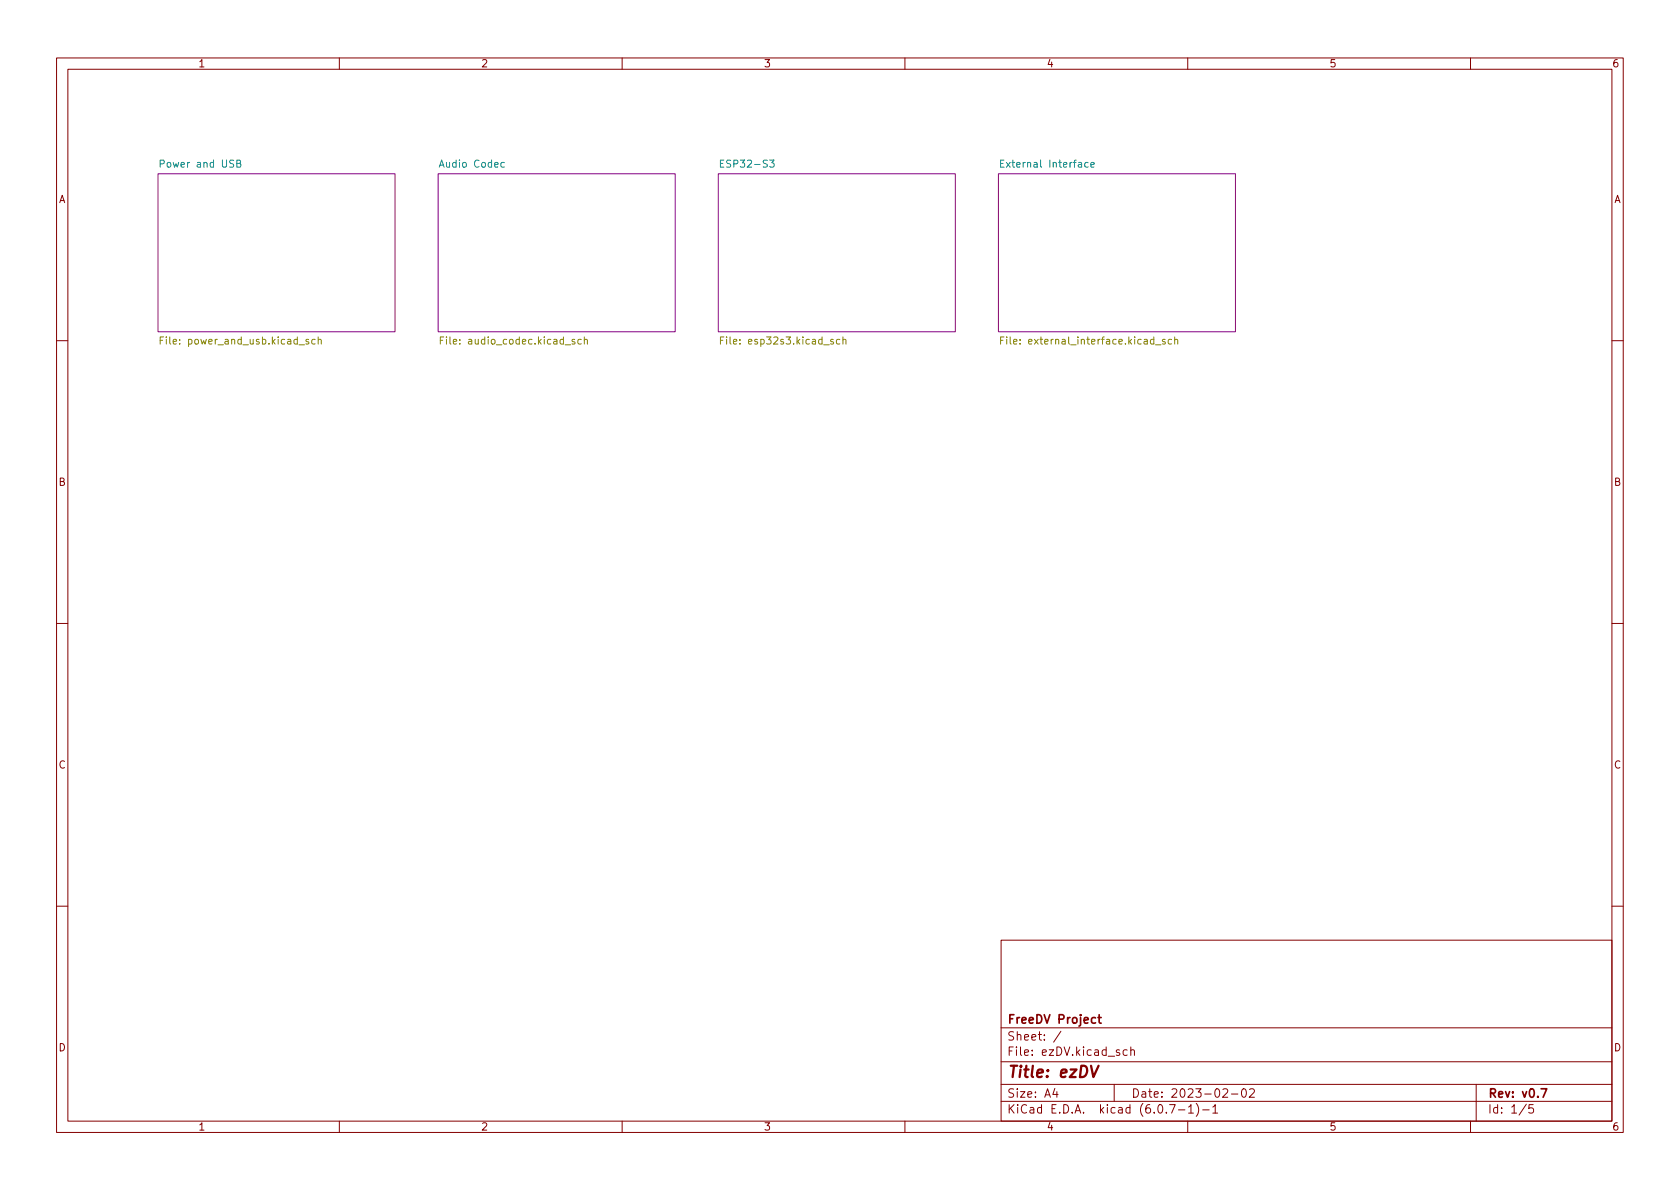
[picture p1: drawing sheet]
<svg xmlns="http://www.w3.org/2000/svg" width="297mm" height="210mm" viewBox="0 0 297 210" stroke-linecap="round" stroke-linejoin="round" font-family="sans-serif">
<g fill="none" stroke="#840000" stroke-width=".18">
<path d="M10 10.2h277v190.1h-277zM12 12.2h273v186.1h-273zM60 10.2v2M110 10.2v2M160 10.2v2M210 10.2v2M260 10.2v2M10 60.2h2M285 60.2h2M10 110.2h2M285 110.2h2M10 160.2h2"/>
<path d="M177 166.3h108v32h-108zM285 160.2h2M60 198.3v2M110 198.3v2M160 198.3v2M177 194.8h108M177 191.8h108M177 187.8h108M177 181.8h108M186.5 192.5l-.4 1h1M186.9 193v1M187.6 182.4l-1.3 1.9"/>
<path d="M197 191.8v3M199.3 185.7l-.4-.1-.3 .3v.4l.1 .3h.6M199.9 185.8l.2-.2 .4 .1 .1 .9M199.9 185.1v1.5M206.8 195.3h1l-.7 1.5M208.4 196.3h1.1M210 198.3v2M210.1 195.8l.5-.5v1.5M210.1 196.8h.9M211.5 195.1a1.72 1.72 0 0 1 0 2.3M212.6 196.3h1.2M214.4 195.8l.5-.5v1.5"/>
<path d="M214.4 196.8h.9M216.2 192.7l.6-.2 .2 .2 .1 .3-1 1h1M217.7 193.5h1.2M219.7 192.6l.2-.1a.81 .81 0 0 1 .5 .7 .81 .81 0 0 1-.3 .8h-.1a.81 .81 0 0 1-.6-.6 .81 .81 0 0 1 .3-.8zM220.9 192.7l.6-.2 .2 .2 .1 .3-.9 1h.9M260 198.3v2M261 191.8v6.5M269.9 195.3l-1.3 1.9M271.1 195.3h-.7l-.1 .7 .2-.1 .5 .1 .2 .2-.1 .5-.2 .1-.6-.1"/>
</g>
<path d="M194.1 179.9h.6M194.3 179.4v1.3l.4 .2M193.7 180l-.4-.1-.3 .3v.4l.1 .3h.6M272.5 192.5h1l-.7 1.5" fill="none" stroke="#840000" stroke-width=".3"/>
<path d="M192.9 188.5l.4 2 .9-2" fill="none" stroke="#840000" stroke-width=".4"/>
<g fill="#fff" stroke="#fff" stroke-width=".18">
<path d="M77.5 30.7h41.9v28h-41.9z"/>
<path d="M176.5 30.7h41.9v28h-41.9z"/>
<path d="M127 30.7h41.9v28h-41.9z"/>
<path d="M27.9 30.7h41.9v28h-41.9z"/>
</g>
<path d="M27.9 30.7h41.9v28h-41.9zM77.5 30.7h41.9v28h-41.9zM127 30.7h41.9v28h-41.9zM176.5 30.7h41.9v28h-41.9z" fill="none" stroke="#840084" stroke-width=".18"/>
<path d="M28.3 29l.6-.1 .1-.2v-.3l-.7-.1v1.3M41.9 28.9l.5-.1 .1-.1v-.3l-.6-.1v1.3h.5l.1-.2 .1-.3-.3-.2M89.2 28.8l-.4-.1-.2 .3 .1 .5h.5M127.4 28.9h.4M128 28.3h-.6v1.3h.6M136.1 28.3h.8l-.4 .5 .3 .1v.5l-.2 .2-.5-.2M176.9 28.9h.4M177.5 28.3h-.6v1.3h.6M192.4 28.8l-.4-.1-.2 .3 .1 .5h.5M192.9 29.1l.6-.1-.1-.2-.3-.1-.2 .2v.6h.5" fill="none" stroke="#008484" stroke-width=".18"/>
<g fill="none" stroke="#848400" stroke-width=".18">
<path d="M28.9 59.6h-.6v1.2M56.3 59.6v1.2M78.5 59.6h-.6v1.2M103.3 59.6v1.2M128 59.6h-.6v1.2M149 59.6v1.2M177.5 59.6h-.6v1.2M178 59.6v.1M207.7 59.6v1.2M28.3 60.2h.4M54.6 60.1l-.3-.1-.2 .2v.2l.5 .1v.3h-.5M55.7 60.1l-.3-.1-.3 .2 .1 .6h.5"/>
<path d="M56.3 60.1l.1-.1 .3 .1 .1 .7M77.9 60.2h.4M101.6 60.1l-.3-.1-.2 .2 .1 .2 .4 .1v.3h-.5M102.8 60.1l-.4-.1-.2 .2 .1 .6h.5M103.3 60.1l.2-.1 .3 .1 .1 .7M127.4 60.2h.4M148.5 60.1l-.4-.1-.2 .2 .1 .6h.5M149 60.1l.2-.1 .3 .1 .1 .7M176.9 60.2h.4M204.3 61h1M206 60.1l-.3-.1-.2 .2 .1 .2 .4 .1v.3h-.5M207.1 60.1l-.3-.1-.3 .2 .2 .6h.4"/>
<path d="M207.7 60.1l.2-.1 .3 .1v.7"/>
</g>
<text font-size="2.8" fill="#840000" x="178" y="190.6">Title: ezDV</text>
<g font-size="2.1" fill="#840000">
<text x="178" y="184">Sheet: /</text>
<text x="178" y="181">FreeDV Project</text>
<text x="178" y="186.7">File: ezDV.kicad_sch</text>
<text x="178" y="196.9">KiCad E.D.A. kicad (6.0.7-1)-1</text>
<text x="178" y="194.1">Size: A4</text>
<text x="200" y="194.1">Date: 2023-02-02</text>
<text x="263" y="194.1">Rev: v0.7</text>
<text x="263" y="196.9">Id: 1/5</text>
</g>
<g font-size="1.8" fill="#840000">
<text x="35" y="11.9">1</text>
<text x="85" y="11.9">2</text>
<text x="135" y="11.9">3</text>
<text x="185" y="11.9">4</text>
<text x="235" y="11.9">5</text>
<text x="285" y="11.9">6</text>
<text x="10.3" y="35.9">A</text>
<text x="285.3" y="35.9">A</text>
<text x="10.3" y="85.9">B</text>
<text x="285.3" y="85.9">B</text>
<text x="10.3" y="135.9">C</text>
<text x="285.3" y="135.9">C</text>
<text x="10.3" y="185.9">D</text>
<text x="285.3" y="185.9">D</text>
<text x="35" y="199.9">1</text>
<text x="85" y="199.9">2</text>
<text x="135" y="199.9">3</text>
<text x="185" y="199.9">4</text>
<text x="235" y="199.9">5</text>
<text x="285" y="199.9">6</text>
</g>
<g font-size="1.8" fill="#008484">
<text x="28.8" y="29.6">Power and USB</text>
<text x="78" y="29.6">Audio Codec</text>
<text x="128" y="29.6">ESP32-S3</text>
<text x="177.7" y="29.6">External Interface</text>
</g>
<g font-size="1.8" fill="#848400">
<text x="29.2" y="60.9">File: power_and_usb.kicad_sch</text>
<text x="78.9" y="60.9">File: audio_codec.kicad_sch</text>
<text x="128.4" y="60.9">File: esp32s3.kicad_sch</text>
<text x="178.4" y="60.9">File: external_interface.kicad_sch</text>
</g>
</svg>
